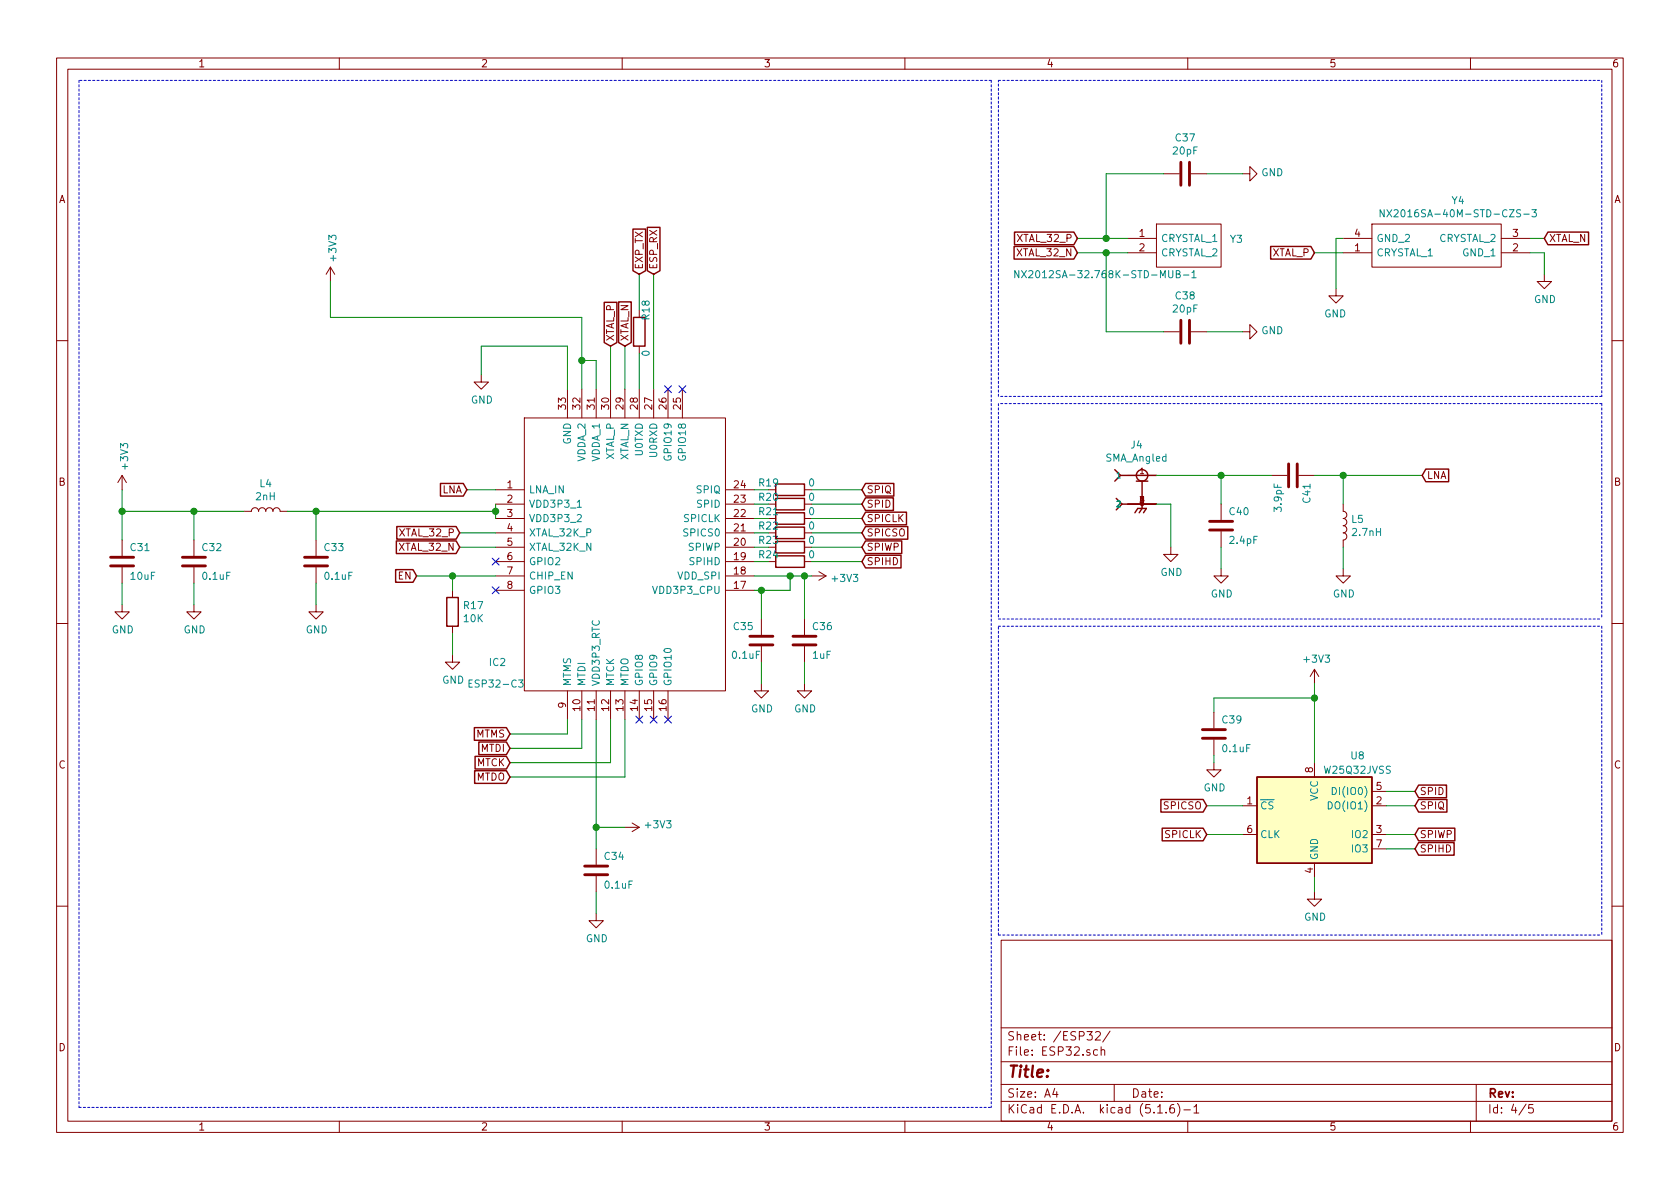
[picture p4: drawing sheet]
EESchema Schematic File Version 4
EELAYER 30 0
EELAYER END
$Descr A4 11693 8268
encoding utf-8
Sheet 5 5
Title ""
Date ""
Rev ""
Comp ""
Comment1 ""
Comment2 ""
Comment3 ""
Comment4 ""
$EndDescr
$Comp
L Regular_Use:ESP32-C3 IC2
U 1 1
P 3450 3400
F 0 "IC2" H 3400 2200 50  0000 L CNN
F 1 "ESP32-C3" H 3250 2050 50  0000 L CNN
F 2 "ASSETS:QFN50P500X500X90-33N-D" H 5100 3900 50  0001 L CNN
F 3 "https://www.espressif.com/sites/default/files/documentation/esp32-c3_datasheet_en.pdf" H 5100 3800 50  0001 L CNN
F 4 "Ultra-Low-Power SoC with RISC-V Single-Core CPU" H 5100 3700 50  0001 L CNN "Description"
F 5 "0.9" H 5100 3600 50  0001 L CNN "Height"
F 6 "" H 5100 3500 50  0001 L CNN "Mouser Part Number"
F 7 "" H 5100 3400 50  0001 L CNN "Mouser Price/Stock"
F 8 "Espressif Systems" H 5100 3300 50  0001 L CNN "Manufacturer_Name"
F 9 "ESP32-C3" H 5100 3200 50  0001 L CNN "Manufacturer_Part_Number"
	1    3450 3400
	1    0    0    -1  
$EndComp
$Comp
L power:+3V3 #PWR075
U 1 1
P 850 3400
F 0 "#PWR075" H 850 3250 50  0001 C CNN
F 1 "+3V3" V 865 3528 50  0000 L CNN
F 2 "" H 850 3400 50  0001 C CNN
F 3 "" H 850 3400 50  0001 C CNN
	1    850  3400
	1    0    0    -1  
$EndComp
Wire Wire Line
	3450 3400 3250 3400
Text GLabel 3250 3400 0    50   Input ~ 0
LNA
NoConn ~ 3450 3900
Wire Wire Line
	3450 4000 3150 4000
Text GLabel 2900 4000 0    50   Input ~ 0
EN
NoConn ~ 3450 4100
Wire Wire Line
	4150 5000 4150 5750
Wire Wire Line
	4150 5750 4350 5750
$Comp
L power:+3V3 #PWR083
U 1 1
P 4350 5750
F 0 "#PWR083" H 4350 5600 50  0001 C CNN
F 1 "+3V3" V 4365 5878 50  0000 L CNN
F 2 "" H 4350 5750 50  0001 C CNN
F 3 "" H 4350 5750 50  0001 C CNN
	1    4350 5750
	0    1    -1   0   
$EndComp
Wire Wire Line
	5250 4000 5500 4000
$Comp
L power:+3V3 #PWR086
U 1 1
P 5650 4000
F 0 "#PWR086" H 5650 3850 50  0001 C CNN
F 1 "+3V3" V 5665 4128 50  0000 L CNN
F 2 "" H 5650 4000 50  0001 C CNN
F 3 "" H 5650 4000 50  0001 C CNN
	1    5650 4000
	0    1    1    0   
$EndComp
Wire Wire Line
	5250 4100 5300 4100
Wire Wire Line
	5500 4100 5500 4000
Connection ~ 5500 4000
Wire Wire Line
	5500 4000 5600 4000
$Comp
L Device:R R19
U 1 1
P 5500 3400
F 0 "R19" V 5450 3250 50  0000 C CNN
F 1 "0" V 5450 3550 50  0000 C CNN
F 2 "Resistor_SMD:R_0402_1005Metric" V 5430 3400 50  0001 C CNN
F 3 "~" H 5500 3400 50  0001 C CNN
	1    5500 3400
	0    1    1    0   
$EndComp
Wire Wire Line
	5350 3400 5250 3400
Wire Wire Line
	5650 3400 6000 3400
$Comp
L Device:R R20
U 1 1
P 5500 3500
F 0 "R20" V 5450 3350 50  0000 C CNN
F 1 "0" V 5450 3650 50  0000 C CNN
F 2 "Resistor_SMD:R_0402_1005Metric" V 5430 3500 50  0001 C CNN
F 3 "~" H 5500 3500 50  0001 C CNN
	1    5500 3500
	0    1    1    0   
$EndComp
$Comp
L Device:R R21
U 1 1
P 5500 3600
F 0 "R21" V 5450 3450 50  0000 C CNN
F 1 "0" V 5450 3750 50  0000 C CNN
F 2 "Resistor_SMD:R_0402_1005Metric" V 5430 3600 50  0001 C CNN
F 3 "~" H 5500 3600 50  0001 C CNN
	1    5500 3600
	0    1    1    0   
$EndComp
$Comp
L Device:R R22
U 1 1
P 5500 3700
F 0 "R22" V 5450 3550 50  0000 C CNN
F 1 "0" V 5450 3850 50  0000 C CNN
F 2 "Resistor_SMD:R_0402_1005Metric" V 5430 3700 50  0001 C CNN
F 3 "~" H 5500 3700 50  0001 C CNN
	1    5500 3700
	0    1    1    0   
$EndComp
$Comp
L Device:R R23
U 1 1
P 5500 3800
F 0 "R23" V 5450 3650 50  0000 C CNN
F 1 "0" V 5450 3950 50  0000 C CNN
F 2 "Resistor_SMD:R_0402_1005Metric" V 5430 3800 50  0001 C CNN
F 3 "~" H 5500 3800 50  0001 C CNN
	1    5500 3800
	0    1    1    0   
$EndComp
$Comp
L Device:R R24
U 1 1
P 5500 3900
F 0 "R24" V 5450 3750 50  0000 C CNN
F 1 "0" V 5450 4050 50  0000 C CNN
F 2 "Resistor_SMD:R_0402_1005Metric" V 5430 3900 50  0001 C CNN
F 3 "~" H 5500 3900 50  0001 C CNN
	1    5500 3900
	0    1    1    0   
$EndComp
Wire Wire Line
	5650 3500 6000 3500
Wire Wire Line
	5650 3600 6000 3600
Wire Wire Line
	5650 3700 6000 3700
Wire Wire Line
	5650 3800 6000 3800
Wire Wire Line
	5650 3900 6000 3900
Wire Wire Line
	5250 3900 5350 3900
Wire Wire Line
	5250 3800 5350 3800
Wire Wire Line
	5250 3700 5350 3700
Wire Wire Line
	5250 3600 5350 3600
Wire Wire Line
	5250 3500 5350 3500
Text GLabel 6000 3400 2    50   Input ~ 0
SPIQ
Text GLabel 6000 3500 2    50   Input ~ 0
SPID
Text GLabel 6000 3600 2    50   Input ~ 0
SPICLK
Text GLabel 6000 3700 2    50   Input ~ 0
SPICSO
Text GLabel 6000 3900 2    50   Input ~ 0
SPIHD
Text GLabel 6000 3800 2    50   Input ~ 0
SPIWP
$Comp
L Device:C C35
U 1 1
P 5300 4450
F 0 "C35" H 5350 4550 50  0000 L CNN
F 1 "0.1uF" H 5300 4350 50  0000 L CNN
F 2 "Capacitor_SMD:C_0402_1005Metric" H 5338 4300 50  0001 C CNN
F 3 "~" H 5300 4450 50  0001 C CNN
	1    5300 4450
	-1   0    0    -1  
$EndComp
Wire Wire Line
	5300 4300 5300 4100
Connection ~ 5300 4100
Wire Wire Line
	5300 4100 5500 4100
Wire Wire Line
	5300 4600 5300 4750
$Comp
L power:GND #PWR084
U 1 1
P 5300 4750
F 0 "#PWR084" H 5300 4500 50  0001 C CNN
F 1 "GND" H 5305 4577 50  0000 C CNN
F 2 "" H 5300 4750 50  0001 C CNN
F 3 "" H 5300 4750 50  0001 C CNN
	1    5300 4750
	1    0    0    -1  
$EndComp
Wire Wire Line
	5600 4600 5600 4750
$Comp
L power:GND #PWR085
U 1 1
P 5600 4750
F 0 "#PWR085" H 5600 4500 50  0001 C CNN
F 1 "GND" H 5605 4577 50  0000 C CNN
F 2 "" H 5600 4750 50  0001 C CNN
F 3 "" H 5600 4750 50  0001 C CNN
	1    5600 4750
	1    0    0    -1  
$EndComp
Wire Wire Line
	5600 4300 5600 4000
Connection ~ 5600 4000
Wire Wire Line
	5600 4000 5650 4000
$Comp
L Device:C C36
U 1 1
P 5600 4450
F 0 "C36" H 5650 4550 50  0000 L CNN
F 1 "1uF" H 5650 4350 50  0000 L CNN
F 2 "Capacitor_SMD:C_0402_1005Metric" H 5638 4300 50  0001 C CNN
F 3 "~" H 5600 4450 50  0001 C CNN
	1    5600 4450
	1    0    0    -1  
$EndComp
$Comp
L Memory_Flash:W25Q32JVSS U8
U 1 1
P 9150 5700
F 0 "U8" H 9450 6150 50  0000 C CNN
F 1 "W25Q32JVSS" H 9450 6050 50  0000 C CNN
F 2 "Package_SO:SOIC-8_5.23x5.23mm_P1.27mm" H 9150 5700 50  0001 C CNN
F 3 "http://www.winbond.com/resource-files/w25q32jv%20revg%2003272018%20plus.pdf" H 9150 5700 50  0001 C CNN
	1    9150 5700
	1    0    0    -1  
$EndComp
Text GLabel 9850 5600 2    50   Input ~ 0
SPIQ
Text GLabel 9850 5500 2    50   Input ~ 0
SPID
Text GLabel 8400 5800 0    50   Input ~ 0
SPICLK
Text GLabel 8400 5600 0    50   Input ~ 0
SPICSO
Text GLabel 9850 5900 2    50   Input ~ 0
SPIHD
Text GLabel 9850 5800 2    50   Input ~ 0
SPIWP
Wire Wire Line
	9850 5500 9650 5500
Wire Wire Line
	9650 5600 9850 5600
Wire Wire Line
	9850 5800 9650 5800
Wire Wire Line
	9650 5900 9850 5900
Wire Wire Line
	9150 6100 9150 6200
$Comp
L power:GND #PWR093
U 1 1
P 9150 6200
F 0 "#PWR093" H 9150 5950 50  0001 C CNN
F 1 "GND" H 9155 6027 50  0000 C CNN
F 2 "" H 9150 6200 50  0001 C CNN
F 3 "" H 9150 6200 50  0001 C CNN
	1    9150 6200
	1    0    0    -1  
$EndComp
Wire Wire Line
	8400 5600 8650 5600
Wire Wire Line
	8400 5800 8650 5800
Wire Wire Line
	9150 5300 9150 4850
$Comp
L power:+3V3 #PWR092
U 1 1
P 9150 4750
F 0 "#PWR092" H 9150 4600 50  0001 C CNN
F 1 "+3V3" H 9165 4923 50  0000 C CNN
F 2 "" H 9150 4750 50  0001 C CNN
F 3 "" H 9150 4750 50  0001 C CNN
	1    9150 4750
	1    0    0    -1  
$EndComp
Wire Wire Line
	8450 5250 8450 5300
$Comp
L power:GND #PWR088
U 1 1
P 8450 5300
F 0 "#PWR088" H 8450 5050 50  0001 C CNN
F 1 "GND" H 8455 5127 50  0000 C CNN
F 2 "" H 8450 5300 50  0001 C CNN
F 3 "" H 8450 5300 50  0001 C CNN
	1    8450 5300
	1    0    0    -1  
$EndComp
$Comp
L Device:C C39
U 1 1
P 8450 5100
F 0 "C39" H 8500 5200 50  0000 L CNN
F 1 "0.1uF" H 8500 5000 50  0000 L CNN
F 2 "Capacitor_SMD:C_0402_1005Metric" H 8488 4950 50  0001 C CNN
F 3 "~" H 8450 5100 50  0001 C CNN
	1    8450 5100
	1    0    0    -1  
$EndComp
Wire Wire Line
	8450 4950 8450 4850
Wire Wire Line
	8450 4850 9150 4850
Connection ~ 9150 4850
Wire Wire Line
	9150 4850 9150 4750
Wire Wire Line
	4150 6200 4150 6350
$Comp
L power:GND #PWR082
U 1 1
P 4150 6350
F 0 "#PWR082" H 4150 6100 50  0001 C CNN
F 1 "GND" H 4155 6177 50  0000 C CNN
F 2 "" H 4150 6350 50  0001 C CNN
F 3 "" H 4150 6350 50  0001 C CNN
	1    4150 6350
	1    0    0    -1  
$EndComp
$Comp
L Device:C C34
U 1 1
P 4150 6050
F 0 "C34" H 4200 6150 50  0000 L CNN
F 1 "0.1uF" H 4200 5950 50  0000 L CNN
F 2 "Capacitor_SMD:C_0402_1005Metric" H 4188 5900 50  0001 C CNN
F 3 "~" H 4150 6050 50  0001 C CNN
	1    4150 6050
	1    0    0    -1  
$EndComp
Wire Wire Line
	4150 5900 4150 5750
Connection ~ 4150 5750
$Comp
L Device:R R17
U 1 1
P 3150 4250
F 0 "R17" H 3220 4296 50  0000 L CNN
F 1 "10K" H 3220 4205 50  0000 L CNN
F 2 "Resistor_SMD:R_0402_1005Metric" V 3080 4250 50  0001 C CNN
F 3 "~" H 3150 4250 50  0001 C CNN
	1    3150 4250
	1    0    0    -1  
$EndComp
Wire Wire Line
	3150 4100 3150 4000
Connection ~ 3150 4000
Wire Wire Line
	3150 4000 2900 4000
Wire Wire Line
	3150 4400 3150 4550
$Comp
L power:GND #PWR080
U 1 1
P 3150 4550
F 0 "#PWR080" H 3150 4300 50  0001 C CNN
F 1 "GND" H 3155 4377 50  0000 C CNN
F 2 "" H 3150 4550 50  0001 C CNN
F 3 "" H 3150 4550 50  0001 C CNN
	1    3150 4550
	1    0    0    -1  
$EndComp
Wire Wire Line
	3450 3700 3200 3700
Text GLabel 3200 3700 0    50   Input ~ 0
XTAL_32_P
Text GLabel 3200 3800 0    50   Input ~ 0
XTAL_32_N
Wire Wire Line
	3200 3800 3450 3800
Wire Wire Line
	3450 3500 3450 3550
Wire Wire Line
	850  4050 850  4200
$Comp
L power:GND #PWR076
U 1 1
P 850 4200
F 0 "#PWR076" H 850 3950 50  0001 C CNN
F 1 "GND" H 855 4027 50  0000 C CNN
F 2 "" H 850 4200 50  0001 C CNN
F 3 "" H 850 4200 50  0001 C CNN
	1    850  4200
	1    0    0    -1  
$EndComp
$Comp
L Device:C C31
U 1 1
P 850 3900
F 0 "C31" H 900 4000 50  0000 L CNN
F 1 "10uF" H 900 3800 50  0000 L CNN
F 2 "Capacitor_SMD:C_0402_1005Metric" H 888 3750 50  0001 C CNN
F 3 "~" H 850 3900 50  0001 C CNN
	1    850  3900
	1    0    0    -1  
$EndComp
Wire Wire Line
	850  3400 850  3550
Wire Wire Line
	1350 4050 1350 4200
$Comp
L power:GND #PWR077
U 1 1
P 1350 4200
F 0 "#PWR077" H 1350 3950 50  0001 C CNN
F 1 "GND" H 1355 4027 50  0000 C CNN
F 2 "" H 1350 4200 50  0001 C CNN
F 3 "" H 1350 4200 50  0001 C CNN
	1    1350 4200
	1    0    0    -1  
$EndComp
$Comp
L Device:C C32
U 1 1
P 1350 3900
F 0 "C32" H 1400 4000 50  0000 L CNN
F 1 "0.1uF" H 1400 3800 50  0000 L CNN
F 2 "Capacitor_SMD:C_0402_1005Metric" H 1388 3750 50  0001 C CNN
F 3 "~" H 1350 3900 50  0001 C CNN
	1    1350 3900
	1    0    0    -1  
$EndComp
Wire Wire Line
	1350 3750 1350 3550
Wire Wire Line
	1350 3550 850  3550
Connection ~ 850  3550
Wire Wire Line
	850  3550 850  3750
$Comp
L Device:L L4
U 1 1
P 1850 3550
F 0 "L4" V 2040 3550 50  0000 C CNN
F 1 "2nH" V 1949 3550 50  0000 C CNN
F 2 "Inductor_SMD:L_0402_1005Metric" H 1850 3550 50  0001 C CNN
F 3 "~" H 1850 3550 50  0001 C CNN
	1    1850 3550
	0    -1   -1   0   
$EndComp
Wire Wire Line
	1700 3550 1350 3550
Connection ~ 1350 3550
Wire Wire Line
	2200 4050 2200 4200
$Comp
L power:GND #PWR078
U 1 1
P 2200 4200
F 0 "#PWR078" H 2200 3950 50  0001 C CNN
F 1 "GND" H 2205 4027 50  0000 C CNN
F 2 "" H 2200 4200 50  0001 C CNN
F 3 "" H 2200 4200 50  0001 C CNN
	1    2200 4200
	1    0    0    -1  
$EndComp
$Comp
L Device:C C33
U 1 1
P 2200 3900
F 0 "C33" H 2250 4000 50  0000 L CNN
F 1 "0.1uF" H 2250 3800 50  0000 L CNN
F 2 "Capacitor_SMD:C_0402_1005Metric" H 2238 3750 50  0001 C CNN
F 3 "~" H 2200 3900 50  0001 C CNN
	1    2200 3900
	1    0    0    -1  
$EndComp
Wire Wire Line
	2200 3750 2200 3550
Wire Wire Line
	2200 3550 2000 3550
Wire Wire Line
	3450 3550 2200 3550
Connection ~ 3450 3550
Wire Wire Line
	3450 3550 3450 3600
Connection ~ 2200 3550
NoConn ~ 4450 5000
NoConn ~ 4550 5000
NoConn ~ 4650 5000
Wire Wire Line
	3950 5000 3950 5100
Wire Wire Line
	3950 5100 3550 5100
Text GLabel 3550 5100 0    50   Input ~ 0
MTMS
Wire Wire Line
	4050 5000 4050 5200
Wire Wire Line
	4050 5200 3550 5200
Text GLabel 3550 5200 0    50   Input ~ 0
MTDI
Text GLabel 3550 5300 0    50   Input ~ 0
MTCK
Text GLabel 3550 5400 0    50   Input ~ 0
MTDO
Wire Wire Line
	3550 5300 4250 5300
Wire Wire Line
	4250 5300 4250 5000
Wire Wire Line
	3550 5400 4350 5400
Wire Wire Line
	4350 5400 4350 5000
Wire Wire Line
	3950 2700 3950 2400
Wire Wire Line
	3950 2400 3350 2400
Wire Wire Line
	3350 2400 3350 2600
$Comp
L power:GND #PWR081
U 1 1
P 3350 2600
F 0 "#PWR081" H 3350 2350 50  0001 C CNN
F 1 "GND" H 3355 2427 50  0000 C CNN
F 2 "" H 3350 2600 50  0001 C CNN
F 3 "" H 3350 2600 50  0001 C CNN
	1    3350 2600
	1    0    0    -1  
$EndComp
Wire Wire Line
	4050 2700 4050 2500
Wire Wire Line
	4050 2200 2300 2200
Wire Wire Line
	2300 2200 2300 1950
$Comp
L power:+3V3 #PWR079
U 1 1
P 2300 1950
F 0 "#PWR079" H 2300 1800 50  0001 C CNN
F 1 "+3V3" V 2315 2078 50  0000 L CNN
F 2 "" H 2300 1950 50  0001 C CNN
F 3 "" H 2300 1950 50  0001 C CNN
	1    2300 1950
	1    0    0    -1  
$EndComp
Wire Wire Line
	4150 2700 4150 2500
Wire Wire Line
	4150 2500 4050 2500
Connection ~ 4050 2500
Wire Wire Line
	4050 2500 4050 2200
Wire Wire Line
	4250 2700 4250 2400
Text GLabel 4250 2400 1    50   Input ~ 0
XTAL_P
Wire Wire Line
	4350 2700 4350 2400
Text GLabel 4350 2400 1    50   Input ~ 0
XTAL_N
Wire Wire Line
	4450 2700 4450 2450
$Comp
L Device:R R18
U 1 1
P 4450 2300
F 0 "R18" V 4400 2150 50  0000 C CNN
F 1 "0" V 4400 2450 50  0000 C CNN
F 2 "Resistor_SMD:R_0402_1005Metric" V 4380 2300 50  0001 C CNN
F 3 "~" H 4450 2300 50  0001 C CNN
	1    4450 2300
	-1   0    0    1   
$EndComp
Wire Wire Line
	4450 2150 4450 1900
Wire Wire Line
	4550 1900 4550 2700
Text GLabel 4450 1900 1    50   Input ~ 0
EXP_TX
Text GLabel 4550 1900 1    50   Input ~ 0
ESP_RX
NoConn ~ 4650 2700
NoConn ~ 4750 2700
Wire Notes Line
	6900 550  550  550 
Wire Notes Line
	550  550  550  7700
Wire Notes Line
	550  7700 6900 7700
Wire Notes Line
	6900 550  6900 7700
Wire Notes Line
	6950 6500 6950 4350
Wire Notes Line
	6950 4350 11150 4350
Wire Notes Line
	11150 4350 11150 6500
Wire Notes Line
	6950 6500 11150 6500
Wire Notes Line
	6950 4300 11150 4300
Wire Wire Line
	8500 3800 8500 3950
$Comp
L power:GND #PWR089
U 1 1
P 8500 3950
F 0 "#PWR089" H 8500 3700 50  0001 C CNN
F 1 "GND" H 8505 3777 50  0000 C CNN
F 2 "" H 8500 3950 50  0001 C CNN
F 3 "" H 8500 3950 50  0001 C CNN
	1    8500 3950
	1    0    0    -1  
$EndComp
$Comp
L Device:C C40
U 1 1
P 8500 3650
F 0 "C40" H 8550 3750 50  0000 L CNN
F 1 "2.4pF" H 8550 3550 50  0000 L CNN
F 2 "Capacitor_SMD:C_0402_1005Metric" H 8538 3500 50  0001 C CNN
F 3 "~" H 8500 3650 50  0001 C CNN
	1    8500 3650
	1    0    0    -1  
$EndComp
Wire Wire Line
	8500 3500 8500 3300
$Comp
L Device:L L5
U 1 1
P 9350 3650
F 0 "L5" H 9403 3696 50  0000 L CNN
F 1 "2.7nH" H 9403 3605 50  0000 L CNN
F 2 "Inductor_SMD:L_0402_1005Metric" H 9350 3650 50  0001 C CNN
F 3 "~" H 9350 3650 50  0001 C CNN
	1    9350 3650
	1    0    0    -1  
$EndComp
Wire Wire Line
	8850 3300 8500 3300
Wire Wire Line
	9350 3800 9350 3950
$Comp
L power:GND #PWR095
U 1 1
P 9350 3950
F 0 "#PWR095" H 9350 3700 50  0001 C CNN
F 1 "GND" H 9355 3777 50  0000 C CNN
F 2 "" H 9350 3950 50  0001 C CNN
F 3 "" H 9350 3950 50  0001 C CNN
	1    9350 3950
	1    0    0    -1  
$EndComp
$Comp
L Device:C C41
U 1 1
P 9000 3300
F 0 "C41" H 9050 3400 50  0000 L CNN
F 1 "3.9pF" H 9050 3200 50  0000 L CNN
F 2 "Capacitor_SMD:C_0402_1005Metric" H 9038 3150 50  0001 C CNN
F 3 "~" H 9000 3300 50  0001 C CNN
	1    9000 3300
	0    1    1    0   
$EndComp
Wire Wire Line
	9350 3500 9350 3300
Wire Wire Line
	9350 3300 9150 3300
Wire Wire Line
	9900 3300 9350 3300
Connection ~ 9350 3300
Wire Notes Line
	11150 2800 6950 2800
Wire Notes Line
	6950 2800 6950 4300
Wire Notes Line
	11150 2800 11150 4300
$Comp
L Regular_Use:SMA_Angled J4
U 1 1
P 7950 3400
F 0 "J4" H 7912 3714 50  0000 C CNN
F 1 "SMA_Angled" H 7912 3623 50  0000 C CNN
F 2 "ASSETS:SMA_angled" H 7950 3400 50  0001 L BNN
F 3 "Compliant with Exemptions" H 7950 3400 50  0001 L BNN
F 4 "https://www.te.com/usa-en/product-221790-1.html?te_bu=Cor&te_type=disp&te_campaign=seda_glo_cor-seda-global-disp-prtnr-fy19-seda-model-bom-cta_sma-317_1&elqCampaignId=32493" H 7950 3400 50  0001 L BNN "Field4"
F 5 "221790-1" H 7950 3400 50  0001 L BNN "Field5"
F 6 "1" H 7950 3400 50  0001 L BNN "Field6"
	1    7950 3400
	1    0    0    -1  
$EndComp
Wire Wire Line
	8050 3300 8500 3300
Connection ~ 8500 3300
$Comp
L power:GND #PWR087
U 1 1
P 8150 3800
F 0 "#PWR087" H 8150 3550 50  0001 C CNN
F 1 "GND" H 8155 3627 50  0000 C CNN
F 2 "" H 8150 3800 50  0001 C CNN
F 3 "" H 8150 3800 50  0001 C CNN
	1    8150 3800
	1    0    0    -1  
$EndComp
Wire Wire Line
	8150 3500 8050 3500
Wire Wire Line
	8150 3500 8150 3800
Text GLabel 9900 3300 2    50   Input ~ 0
LNA
Wire Notes Line
	11150 2750 6950 2750
Wire Notes Line
	6950 2750 6950 550 
Wire Notes Line
	6950 550  11150 550 
Wire Notes Line
	11150 550  11150 2750
$Comp
L Regular_Use:NX2012SA-32.768K-STD-MUB-1 Y3
U 1 1
P 7850 1650
F 0 "Y3" H 8559 1646 50  0000 L CNN
F 1 "NX2012SA-32.768K-STD-MUB-1" H 7050 1400 50  0000 L CNN
F 2 "ASSETS:NX2012SA32768KSTDMUB1" H 8900 1750 50  0001 L CNN
F 3 "https://www.mouser.de/datasheet/2/905/c_NX2012SA-STD-MUB-1_e-1317508.pdf" H 8900 1650 50  0001 L CNN
F 4 "NDK 32.76kHz Crystal Unit +/-20ppm SMD 2-Pin 2.05 x 1.2 x 0.55mm" H 8900 1550 50  0001 L CNN "Description"
F 5 "0.6" H 8900 1450 50  0001 L CNN "Height"
F 6 "344-NX2012SA32768K1" H 8900 1350 50  0001 L CNN "Mouser Part Number"
F 7 "https://www.mouser.co.uk/ProductDetail/NDK/NX2012SA-32768K-STD-MUB-1?qs=55YtniHzbhA%252B6%2Fl1MwFZaQ%3D%3D" H 8900 1250 50  0001 L CNN "Mouser Price/Stock"
F 8 "NDK" H 8900 1150 50  0001 L CNN "Manufacturer_Name"
F 9 "NX2012SA-32.768K-STD-MUB-1" H 8900 1050 50  0001 L CNN "Manufacturer_Part_Number"
	1    7850 1650
	1    0    0    -1  
$EndComp
Text GLabel 7500 1650 0    50   Input ~ 0
XTAL_32_P
Text GLabel 7500 1750 0    50   Input ~ 0
XTAL_32_N
Wire Wire Line
	7500 1650 7700 1650
Wire Wire Line
	7500 1750 7700 1750
$Comp
L Device:C C37
U 1 1
P 8250 1200
F 0 "C37" V 7998 1200 50  0000 C CNN
F 1 "20pF" V 8089 1200 50  0000 C CNN
F 2 "Capacitor_SMD:C_0402_1005Metric" H 8288 1050 50  0001 C CNN
F 3 "~" H 8250 1200 50  0001 C CNN
	1    8250 1200
	0    1    1    0   
$EndComp
Wire Wire Line
	8100 2300 7700 2300
Wire Wire Line
	7700 2300 7700 1750
Connection ~ 7700 1750
Wire Wire Line
	7700 1750 7850 1750
Wire Wire Line
	8100 1200 7700 1200
Wire Wire Line
	7700 1200 7700 1650
Connection ~ 7700 1650
Wire Wire Line
	7700 1650 7850 1650
Wire Wire Line
	8400 1200 8650 1200
$Comp
L power:GND #PWR090
U 1 1
P 8650 1200
F 0 "#PWR090" H 8650 950 50  0001 C CNN
F 1 "GND" V 8655 1072 50  0000 R CNN
F 2 "" H 8650 1200 50  0001 C CNN
F 3 "" H 8650 1200 50  0001 C CNN
	1    8650 1200
	0    -1   -1   0   
$EndComp
Wire Wire Line
	8400 2300 8650 2300
$Comp
L power:GND #PWR091
U 1 1
P 8650 2300
F 0 "#PWR091" H 8650 2050 50  0001 C CNN
F 1 "GND" V 8655 2172 50  0000 R CNN
F 2 "" H 8650 2300 50  0001 C CNN
F 3 "" H 8650 2300 50  0001 C CNN
	1    8650 2300
	0    -1   -1   0   
$EndComp
$Comp
L Device:C C38
U 1 1
P 8250 2300
F 0 "C38" V 7998 2300 50  0000 C CNN
F 1 "20pF" V 8089 2300 50  0000 C CNN
F 2 "Capacitor_SMD:C_0402_1005Metric" H 8288 2150 50  0001 C CNN
F 3 "~" H 8250 2300 50  0001 C CNN
	1    8250 2300
	0    1    1    0   
$EndComp
Text GLabel 9150 1750 0    50   Input ~ 0
XTAL_P
Text GLabel 10750 1650 2    50   Input ~ 0
XTAL_N
Wire Wire Line
	10750 1650 10650 1650
Wire Wire Line
	10650 1750 10750 1750
Wire Wire Line
	10750 1750 10750 1900
$Comp
L power:GND #PWR096
U 1 1
P 10750 1900
F 0 "#PWR096" H 10750 1650 50  0001 C CNN
F 1 "GND" H 10755 1727 50  0000 C CNN
F 2 "" H 10750 1900 50  0001 C CNN
F 3 "" H 10750 1900 50  0001 C CNN
	1    10750 1900
	1    0    0    -1  
$EndComp
$Comp
L Regular_Use:NX2016SA-40M-STD-CZS-3 Y4
U 1 1
P 9350 1650
F 0 "Y4" H 10150 1915 50  0000 C CNN
F 1 "NX2016SA-40M-STD-CZS-3" H 10150 1824 50  0000 C CNN
F 2 "ASSETS:NX2016SA40MSTDCZS3" H 10800 1750 50  0001 L CNN
F 3 "http://www.ndk.com/images/products/catalog/c_NX2016SA-2_e.pdf" H 10800 1650 50  0001 L CNN
F 4 "NDK 40MHz Crystal Unit +/-15ppm SMD 4-Pin 2 x 1.6 x 0.45mm" H 10800 1550 50  0001 L CNN "Description"
F 5 "0.5" H 10800 1450 50  0001 L CNN "Height"
F 6 "344-NX2016SA40MSTZS3" H 10800 1350 50  0001 L CNN "Mouser Part Number"
F 7 "https://www.mouser.co.uk/ProductDetail/NDK/NX2016SA-40M-STD-CZS-3?qs=w%2Fv1CP2dgqpgZFEEXdId6g%3D%3D" H 10800 1250 50  0001 L CNN "Mouser Price/Stock"
F 8 "NDK" H 10800 1150 50  0001 L CNN "Manufacturer_Name"
F 9 "NX2016SA-40M-STD-CZS-3" H 10800 1050 50  0001 L CNN "Manufacturer_Part_Number"
	1    9350 1650
	1    0    0    -1  
$EndComp
$Comp
L power:GND #PWR094
U 1 1
P 9300 2000
F 0 "#PWR094" H 9300 1750 50  0001 C CNN
F 1 "GND" H 9305 1827 50  0000 C CNN
F 2 "" H 9300 2000 50  0001 C CNN
F 3 "" H 9300 2000 50  0001 C CNN
	1    9300 2000
	-1   0    0    -1  
$EndComp
Wire Wire Line
	9300 1650 9350 1650
Wire Wire Line
	9300 1650 9300 2000
Wire Wire Line
	9350 1750 9150 1750
$EndSCHEMATC
